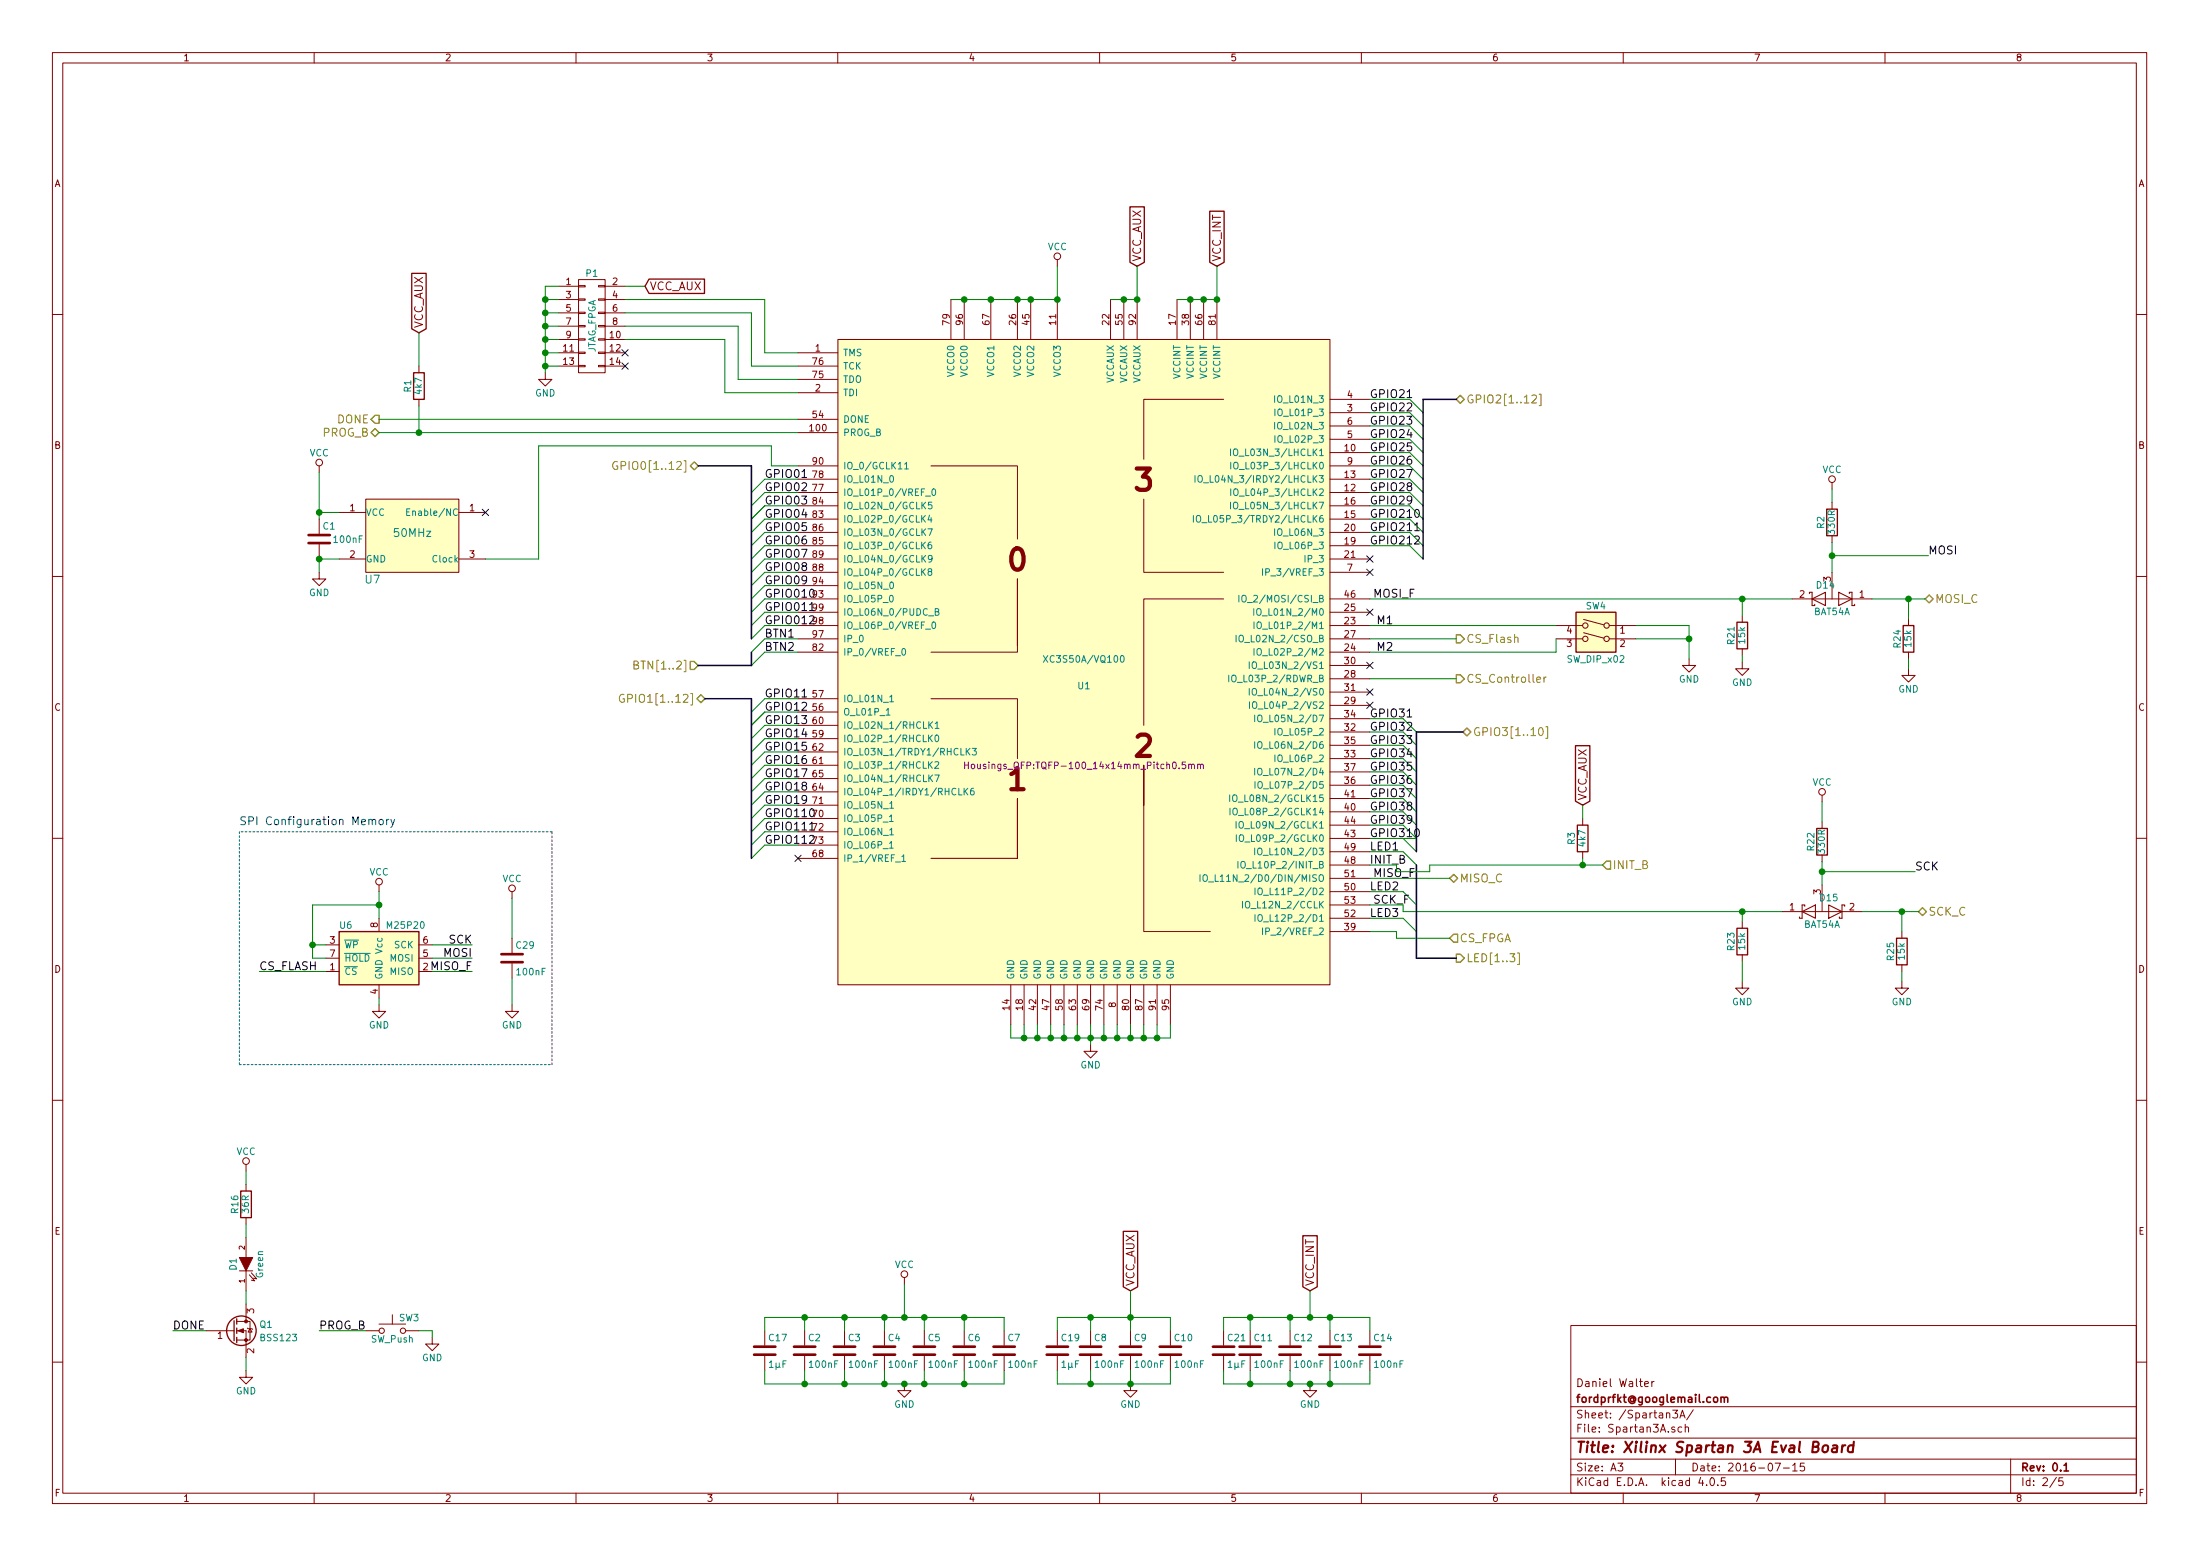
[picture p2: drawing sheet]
EESchema Schematic File Version 2
LIBS:FPGABoard-rescue
LIBS:power
LIBS:device
LIBS:transistors
LIBS:conn
LIBS:linear
LIBS:regul
LIBS:74xx
LIBS:cmos4000
LIBS:adc-dac
LIBS:memory
LIBS:xilinx
LIBS:microcontrollers
LIBS:dsp
LIBS:microchip
LIBS:analog_switches
LIBS:motorola
LIBS:texas
LIBS:intel
LIBS:audio
LIBS:interface
LIBS:digital-audio
LIBS:philips
LIBS:display
LIBS:cypress
LIBS:siliconi
LIBS:opto
LIBS:atmel
LIBS:contrib
LIBS:valves
LIBS:spartan3_fpga
LIBS:w_connectors
LIBS:w_device
LIBS:switches
LIBS:xo-14s
LIBS:oscillator_xo
LIBS:FPGABoard-cache
EELAYER 25 0
EELAYER END
$Descr A3 16535 11693
encoding utf-8
Sheet 2 5
Title "Xilinx Spartan 3A Eval Board"
Date "2016-07-15"
Rev "0.1"
Comp "fordprfkt@googlemail.com"
Comment1 "Daniel Walter"
Comment2 ""
Comment3 ""
Comment4 ""
$EndDescr
$Comp
L XC3S50A/VQ100 U1
U 1 1
P 8100 5100
F 0 "U1" H 8150 5050 50  0000 C CNN
F 1 "XC3S50A/VQ100" H 8150 5250 50  0000 C CNN
F 2 "Housings_QFP:TQFP-100_14x14mm_Pitch0.5mm" H 8150 4450 50  0000 C CNN
F 3 "" H 8150 4450 50  0000 C CNN
	1    8100 5100
	1    0    0    -1  
$EndComp
$Comp
L CONN_02X07 P1
U 1 1
P 4450 2450
F 0 "P1" H 4450 2850 50  0000 C CNN
F 1 "JTAG_FPGA" V 4450 2450 50  0000 C CNN
F 2 "w_conn_strip:vasch_strip_7x2" H 4450 1250 50  0001 C CNN
F 3 "" H 4450 1250 50  0000 C CNN
	1    4450 2450
	1    0    0    -1  
$EndComp
$Comp
L GND #PWR01
U 1 1
P 4100 2800
F 0 "#PWR01" H 4100 2550 50  0001 C CNN
F 1 "GND" H 4100 2650 50  0000 C CNN
F 2 "" H 4100 2800 50  0000 C CNN
F 3 "" H 4100 2800 50  0000 C CNN
	1    4100 2800
	1    0    0    -1  
$EndComp
NoConn ~ 4700 2650
NoConn ~ 4700 2750
$Comp
L GND #PWR02
U 1 1
P 8200 7850
F 0 "#PWR02" H 8200 7600 50  0001 C CNN
F 1 "GND" H 8200 7700 50  0000 C CNN
F 2 "" H 8200 7850 50  0000 C CNN
F 3 "" H 8200 7850 50  0000 C CNN
	1    8200 7850
	1    0    0    -1  
$EndComp
$Comp
L R R3
U 1 1
P 11900 6300
F 0 "R3" V 11980 6300 50  0000 C CNN
F 1 "4k7" V 11900 6300 50  0000 C CNN
F 2 "Resistors_SMD:R_0805_HandSoldering" V 11830 6300 50  0001 C CNN
F 3 "" H 11900 6300 50  0000 C CNN
	1    11900 6300
	-1   0    0    1   
$EndComp
$Comp
L C C11
U 1 1
P 9400 10150
F 0 "C11" H 9425 10250 50  0000 L CNN
F 1 "100nF" H 9425 10050 50  0000 L CNN
F 2 "Capacitors_SMD:C_0603_HandSoldering" H 9438 10000 50  0001 C CNN
F 3 "" H 9400 10150 50  0000 C CNN
	1    9400 10150
	1    0    0    -1  
$EndComp
$Comp
L C C12
U 1 1
P 9700 10150
F 0 "C12" H 9725 10250 50  0000 L CNN
F 1 "100nF" H 9725 10050 50  0000 L CNN
F 2 "Capacitors_SMD:C_0603_HandSoldering" H 9738 10000 50  0001 C CNN
F 3 "" H 9700 10150 50  0000 C CNN
	1    9700 10150
	1    0    0    -1  
$EndComp
$Comp
L C C13
U 1 1
P 10000 10150
F 0 "C13" H 10025 10250 50  0000 L CNN
F 1 "100nF" H 10025 10050 50  0000 L CNN
F 2 "Capacitors_SMD:C_0603_HandSoldering" H 10038 10000 50  0001 C CNN
F 3 "" H 10000 10150 50  0000 C CNN
	1    10000 10150
	1    0    0    -1  
$EndComp
$Comp
L C C14
U 1 1
P 10300 10150
F 0 "C14" H 10325 10250 50  0000 L CNN
F 1 "100nF" H 10325 10050 50  0000 L CNN
F 2 "Capacitors_SMD:C_0603_HandSoldering" H 10338 10000 50  0001 C CNN
F 3 "" H 10300 10150 50  0000 C CNN
	1    10300 10150
	1    0    0    -1  
$EndComp
$Comp
L GND #PWR03
U 1 1
P 9850 10400
F 0 "#PWR03" H 9850 10150 50  0001 C CNN
F 1 "GND" H 9850 10250 50  0000 C CNN
F 2 "" H 9850 10400 50  0000 C CNN
F 3 "" H 9850 10400 50  0000 C CNN
	1    9850 10400
	1    0    0    -1  
$EndComp
$Comp
L C C8
U 1 1
P 8200 10150
F 0 "C8" H 8225 10250 50  0000 L CNN
F 1 "100nF" H 8225 10050 50  0000 L CNN
F 2 "Capacitors_SMD:C_0603_HandSoldering" H 8238 10000 50  0001 C CNN
F 3 "" H 8200 10150 50  0000 C CNN
	1    8200 10150
	1    0    0    -1  
$EndComp
$Comp
L C C9
U 1 1
P 8500 10150
F 0 "C9" H 8525 10250 50  0000 L CNN
F 1 "100nF" H 8525 10050 50  0000 L CNN
F 2 "Capacitors_SMD:C_0603_HandSoldering" H 8538 10000 50  0001 C CNN
F 3 "" H 8500 10150 50  0000 C CNN
	1    8500 10150
	1    0    0    -1  
$EndComp
$Comp
L C C10
U 1 1
P 8800 10150
F 0 "C10" H 8825 10250 50  0000 L CNN
F 1 "100nF" H 8825 10050 50  0000 L CNN
F 2 "Capacitors_SMD:C_0603_HandSoldering" H 8838 10000 50  0001 C CNN
F 3 "" H 8800 10150 50  0000 C CNN
	1    8800 10150
	1    0    0    -1  
$EndComp
$Comp
L GND #PWR04
U 1 1
P 8500 10400
F 0 "#PWR04" H 8500 10150 50  0001 C CNN
F 1 "GND" H 8500 10250 50  0000 C CNN
F 2 "" H 8500 10400 50  0000 C CNN
F 3 "" H 8500 10400 50  0000 C CNN
	1    8500 10400
	1    0    0    -1  
$EndComp
$Comp
L C C4
U 1 1
P 6650 10150
F 0 "C4" H 6675 10250 50  0000 L CNN
F 1 "100nF" H 6675 10050 50  0000 L CNN
F 2 "Capacitors_SMD:C_0603_HandSoldering" H 6688 10000 50  0001 C CNN
F 3 "" H 6650 10150 50  0000 C CNN
	1    6650 10150
	1    0    0    -1  
$EndComp
$Comp
L C C5
U 1 1
P 6950 10150
F 0 "C5" H 6975 10250 50  0000 L CNN
F 1 "100nF" H 6975 10050 50  0000 L CNN
F 2 "Capacitors_SMD:C_0603_HandSoldering" H 6988 10000 50  0001 C CNN
F 3 "" H 6950 10150 50  0000 C CNN
	1    6950 10150
	1    0    0    -1  
$EndComp
$Comp
L C C6
U 1 1
P 7250 10150
F 0 "C6" H 7275 10250 50  0000 L CNN
F 1 "100nF" H 7275 10050 50  0000 L CNN
F 2 "Capacitors_SMD:C_0603_HandSoldering" H 7288 10000 50  0001 C CNN
F 3 "" H 7250 10150 50  0000 C CNN
	1    7250 10150
	1    0    0    -1  
$EndComp
$Comp
L C C7
U 1 1
P 7550 10150
F 0 "C7" H 7575 10250 50  0000 L CNN
F 1 "100nF" H 7575 10050 50  0000 L CNN
F 2 "Capacitors_SMD:C_0603_HandSoldering" H 7588 10000 50  0001 C CNN
F 3 "" H 7550 10150 50  0000 C CNN
	1    7550 10150
	1    0    0    -1  
$EndComp
$Comp
L GND #PWR05
U 1 1
P 6800 10400
F 0 "#PWR05" H 6800 10150 50  0001 C CNN
F 1 "GND" H 6800 10250 50  0000 C CNN
F 2 "" H 6800 10400 50  0000 C CNN
F 3 "" H 6800 10400 50  0000 C CNN
	1    6800 10400
	1    0    0    -1  
$EndComp
$Comp
L C C3
U 1 1
P 6350 10150
F 0 "C3" H 6375 10250 50  0000 L CNN
F 1 "100nF" H 6375 10050 50  0000 L CNN
F 2 "Capacitors_SMD:C_0603_HandSoldering" H 6388 10000 50  0001 C CNN
F 3 "" H 6350 10150 50  0000 C CNN
	1    6350 10150
	1    0    0    -1  
$EndComp
$Comp
L C C2
U 1 1
P 6050 10150
F 0 "C2" H 6075 10250 50  0000 L CNN
F 1 "100nF" H 6075 10050 50  0000 L CNN
F 2 "Capacitors_SMD:C_0603_HandSoldering" H 6088 10000 50  0001 C CNN
F 3 "" H 6050 10150 50  0000 C CNN
	1    6050 10150
	1    0    0    -1  
$EndComp
Text HLabel 10950 4800 2    60   Output ~ 0
CS_Flash
Text HLabel 10950 7200 2    60   Output ~ 0
LED[1..3]
Entry Wire Line
	10550 5400 10650 5500
Entry Wire Line
	10550 5500 10650 5600
Entry Wire Line
	10550 5600 10650 5700
Entry Wire Line
	10550 5700 10650 5800
Text HLabel 5250 5000 0    60   Input ~ 0
BTN[1..2]
Text HLabel 5250 3500 0    60   BiDi ~ 0
GPIO0[1..12]
Entry Wire Line
	5650 3700 5750 3600
Entry Wire Line
	5650 3800 5750 3700
Entry Wire Line
	5650 3900 5750 3800
Entry Wire Line
	5650 3900 5750 3800
Entry Wire Line
	5650 4000 5750 3900
Entry Wire Line
	5650 4100 5750 4000
Entry Wire Line
	5650 4200 5750 4100
Entry Wire Line
	5650 4400 5750 4300
Entry Wire Line
	5650 4500 5750 4400
Text Label 5750 3600 0    60   ~ 0
GPIO01
Text Label 5750 3700 0    60   ~ 0
GPIO02
Text Label 5750 3800 0    60   ~ 0
GPIO03
Text Label 5750 3900 0    60   ~ 0
GPIO04
Text Label 5750 4000 0    60   ~ 0
GPIO05
Text Label 5750 4100 0    60   ~ 0
GPIO06
Text Label 5750 4200 0    60   ~ 0
GPIO07
Text Label 5750 4300 0    60   ~ 0
GPIO08
Text Label 5750 4400 0    60   ~ 0
GPIO09
Text HLabel 5300 5250 0    60   BiDi ~ 0
GPIO1[1..12]
Entry Wire Line
	5650 5350 5750 5250
Entry Wire Line
	5650 5450 5750 5350
Entry Wire Line
	5650 5450 5750 5350
Entry Wire Line
	5650 5550 5750 5450
Entry Wire Line
	5650 5650 5750 5550
Entry Wire Line
	5650 5750 5750 5650
Entry Wire Line
	5650 5850 5750 5750
Entry Wire Line
	5650 5950 5750 5850
Entry Wire Line
	5650 6050 5750 5950
Entry Wire Line
	5650 6150 5750 6050
Entry Wire Line
	5650 6250 5750 6150
Entry Wire Line
	5650 6350 5750 6250
Entry Wire Line
	5650 6450 5750 6350
Text HLabel 10950 3000 2    60   BiDi ~ 0
GPIO2[1..12]
Entry Wire Line
	10600 3000 10700 3100
Entry Wire Line
	10600 3100 10700 3200
Entry Wire Line
	10600 3200 10700 3300
Entry Wire Line
	10600 3300 10700 3400
Entry Wire Line
	10600 3400 10700 3500
Entry Wire Line
	10600 3500 10700 3600
Entry Wire Line
	10600 3600 10700 3700
Entry Wire Line
	10600 3700 10700 3800
Entry Wire Line
	10600 3800 10700 3900
Entry Wire Line
	10600 3900 10700 4000
Entry Wire Line
	10600 4000 10700 4100
Entry Wire Line
	10600 4100 10700 4200
$Comp
L GND #PWR06
U 1 1
P 12700 4950
F 0 "#PWR06" H 12700 4700 50  0001 C CNN
F 1 "GND" H 12700 4800 50  0000 C CNN
F 2 "" H 12700 4950 50  0000 C CNN
F 3 "" H 12700 4950 50  0000 C CNN
	1    12700 4950
	1    0    0    -1  
$EndComp
Text HLabel 10950 5100 2    60   Output ~ 0
CS_Controller
Text HLabel 11000 5500 2    60   BiDi ~ 0
GPIO3[1..10]
Entry Wire Line
	10550 6100 10650 6200
Entry Wire Line
	10550 6200 10650 6300
$Comp
L MB85RS128B U6
U 1 1
P 2850 7200
F 0 "U6" H 2550 7450 50  0000 L CNN
F 1 "M25P20" H 2900 7450 50  0000 L CNN
F 2 "Housings_SOIC:SOIC-8_3.9x4.9mm_Pitch1.27mm" H 2500 7150 50  0001 C CNN
F 3 "" H 2500 7150 50  0000 C CNN
	1    2850 7200
	1    0    0    -1  
$EndComp
$Comp
L GND #PWR07
U 1 1
P 2850 7550
F 0 "#PWR07" H 2850 7300 50  0001 C CNN
F 1 "GND" H 2850 7400 50  0000 C CNN
F 2 "" H 2850 7550 50  0000 C CNN
F 3 "" H 2850 7550 50  0000 C CNN
	1    2850 7550
	1    0    0    -1  
$EndComp
Text Label 3550 7100 2    60   ~ 0
SCK
Text Label 3550 7200 2    60   ~ 0
MOSI
Text Label 3550 7300 2    60   ~ 0
MISO_F
Text Label 1950 7300 0    60   ~ 0
CS_FLASH
$Comp
L C C29
U 1 1
P 3850 7200
F 0 "C29" H 3875 7300 50  0000 L CNN
F 1 "100nF" H 3875 7100 50  0000 L CNN
F 2 "Capacitors_SMD:C_0603_HandSoldering" H 3888 7050 50  0001 C CNN
F 3 "" H 3850 7200 50  0000 C CNN
	1    3850 7200
	1    0    0    -1  
$EndComp
$Comp
L GND #PWR08
U 1 1
P 3850 7550
F 0 "#PWR08" H 3850 7300 50  0001 C CNN
F 1 "GND" H 3850 7400 50  0000 C CNN
F 2 "" H 3850 7550 50  0000 C CNN
F 3 "" H 3850 7550 50  0000 C CNN
	1    3850 7550
	1    0    0    -1  
$EndComp
Text Notes 1800 6200 0    60   ~ 0
SPI Configuration Memory
Text HLabel 10900 7050 2    60   Input ~ 0
CS_FPGA
$Comp
L GND #PWR09
U 1 1
P 2400 4300
F 0 "#PWR09" H 2400 4050 50  0001 C CNN
F 1 "GND" H 2400 4150 50  0000 C CNN
F 2 "" H 2400 4300 50  0000 C CNN
F 3 "" H 2400 4300 50  0000 C CNN
	1    2400 4300
	1    0    0    -1  
$EndComp
$Comp
L C C1
U 1 1
P 2400 4050
F 0 "C1" H 2425 4150 50  0000 L CNN
F 1 "100nF" H 2500 4050 50  0000 L CNN
F 2 "Capacitors_SMD:C_0603_HandSoldering" H 2438 3900 50  0001 C CNN
F 3 "" H 2400 4050 50  0000 C CNN
	1    2400 4050
	1    0    0    -1  
$EndComp
Text HLabel 12050 6500 2    60   Input ~ 0
INIT_B
Text HLabel 2850 3150 0    60   Output ~ 0
DONE
Text HLabel 2850 3250 0    60   BiDi ~ 0
PROG_B
$Comp
L R R1
U 1 1
P 3150 2900
F 0 "R1" V 3230 2900 50  0000 C CNN
F 1 "4k7" V 3150 2900 50  0000 C CNN
F 2 "Resistors_SMD:R_0805_HandSoldering" V 3080 2900 50  0001 C CNN
F 3 "" H 3150 2900 50  0000 C CNN
	1    3150 2900
	-1   0    0    1   
$EndComp
$Comp
L LED-RESCUE-FPGABoard D1
U 1 1
P 1850 9500
F 0 "D1" H 1850 9600 50  0000 C CNN
F 1 "Green" H 1850 9400 50  0000 C CNN
F 2 "LEDs:LED_0805" H 1850 9500 50  0001 C CNN
F 3 "" H 1850 9500 50  0000 C CNN
	1    1850 9500
	0    -1   -1   0   
$EndComp
$Comp
L R R16
U 1 1
P 1850 9050
F 0 "R16" V 1930 9050 50  0000 C CNN
F 1 "36R" V 1850 9050 50  0000 C CNN
F 2 "Resistors_SMD:R_0805_HandSoldering" V 1780 9050 50  0001 C CNN
F 3 "" H 1850 9050 50  0000 C CNN
	1    1850 9050
	-1   0    0    1   
$EndComp
$Comp
L GND #PWR010
U 1 1
P 1850 10300
F 0 "#PWR010" H 1850 10050 50  0001 C CNN
F 1 "GND" H 1850 10150 50  0000 C CNN
F 2 "" H 1850 10300 50  0000 C CNN
F 3 "" H 1850 10300 50  0000 C CNN
	1    1850 10300
	1    0    0    -1  
$EndComp
Text Label 1300 10000 0    60   ~ 0
DONE
$Comp
L VCC #PWR011
U 1 1
P 7950 2000
F 0 "#PWR011" H 7950 1850 50  0001 C CNN
F 1 "VCC" H 7950 2150 50  0000 C CNN
F 2 "" H 7950 2000 50  0000 C CNN
F 3 "" H 7950 2000 50  0000 C CNN
	1    7950 2000
	1    0    0    -1  
$EndComp
Text GLabel 8550 2000 1    60   Input ~ 0
VCC_AUX
Text GLabel 9150 2000 1    60   Input ~ 0
VCC_INT
Text GLabel 4850 2150 2    60   Input ~ 0
VCC_AUX
Text GLabel 3150 2500 1    60   Input ~ 0
VCC_AUX
$Comp
L VCC #PWR012
U 1 1
P 3850 6750
F 0 "#PWR012" H 3850 6600 50  0001 C CNN
F 1 "VCC" H 3850 6900 50  0000 C CNN
F 2 "" H 3850 6750 50  0000 C CNN
F 3 "" H 3850 6750 50  0000 C CNN
	1    3850 6750
	1    0    0    -1  
$EndComp
$Comp
L VCC #PWR013
U 1 1
P 2850 6700
F 0 "#PWR013" H 2850 6550 50  0001 C CNN
F 1 "VCC" H 2850 6850 50  0000 C CNN
F 2 "" H 2850 6700 50  0000 C CNN
F 3 "" H 2850 6700 50  0000 C CNN
	1    2850 6700
	1    0    0    -1  
$EndComp
$Comp
L VCC #PWR014
U 1 1
P 1850 8800
F 0 "#PWR014" H 1850 8650 50  0001 C CNN
F 1 "VCC" H 1850 8950 50  0000 C CNN
F 2 "" H 1850 8800 50  0000 C CNN
F 3 "" H 1850 8800 50  0000 C CNN
	1    1850 8800
	1    0    0    -1  
$EndComp
$Comp
L VCC #PWR015
U 1 1
P 6800 9650
F 0 "#PWR015" H 6800 9500 50  0001 C CNN
F 1 "VCC" H 6800 9800 50  0000 C CNN
F 2 "" H 6800 9650 50  0000 C CNN
F 3 "" H 6800 9650 50  0000 C CNN
	1    6800 9650
	1    0    0    -1  
$EndComp
Text GLabel 8500 9700 1    60   Input ~ 0
VCC_AUX
Text GLabel 9850 9700 1    60   Input ~ 0
VCC_INT
$Comp
L VCC #PWR016
U 1 1
P 2400 3550
F 0 "#PWR016" H 2400 3400 50  0001 C CNN
F 1 "VCC" H 2400 3700 50  0000 C CNN
F 2 "" H 2400 3550 50  0000 C CNN
F 3 "" H 2400 3550 50  0000 C CNN
	1    2400 3550
	1    0    0    -1  
$EndComp
Text Label 5750 5250 0    60   ~ 0
GPIO11
Text Label 5750 5350 0    60   ~ 0
GPIO12
Text Label 5750 5450 0    60   ~ 0
GPIO13
Text Label 5750 5550 0    60   ~ 0
GPIO14
Text Label 5750 5650 0    60   ~ 0
GPIO15
Text Label 5750 5750 0    60   ~ 0
GPIO16
Text Label 5750 5850 0    60   ~ 0
GPIO17
Text Label 5750 5950 0    60   ~ 0
GPIO18
Text Label 5750 6050 0    60   ~ 0
GPIO19
Text Label 5750 6150 0    60   ~ 0
GPIO110
Text Label 5750 6250 0    60   ~ 0
GPIO111
Text Label 5750 6350 0    60   ~ 0
GPIO112
Text Label 10300 3000 0    60   ~ 0
GPIO21
Text Label 10300 3100 0    60   ~ 0
GPIO22
Text Label 10300 3200 0    60   ~ 0
GPIO23
Text Label 10300 3300 0    60   ~ 0
GPIO24
Text Label 10300 3400 0    60   ~ 0
GPIO25
Text Label 10300 3500 0    60   ~ 0
GPIO26
Text Label 10300 3600 0    60   ~ 0
GPIO27
Text Label 10300 3700 0    60   ~ 0
GPIO28
Text Label 10300 3800 0    60   ~ 0
GPIO29
Text Label 10300 3900 0    60   ~ 0
GPIO210
Text Label 10300 4000 0    60   ~ 0
GPIO211
Text Label 10300 4100 0    60   ~ 0
GPIO212
Text Label 10300 5400 0    60   ~ 0
GPIO31
Text Label 10300 5500 0    60   ~ 0
GPIO32
Text Label 10300 5600 0    60   ~ 0
GPIO33
Text Label 10300 5700 0    60   ~ 0
GPIO34
Text Label 10300 5800 0    60   ~ 0
GPIO35
Text Label 10300 5900 0    60   ~ 0
GPIO36
NoConn ~ 6000 6450
NoConn ~ 10300 4200
NoConn ~ 10300 4300
Entry Wire Line
	10550 6000 10650 6100
Entry Wire Line
	10550 5900 10650 6000
Entry Wire Line
	10550 5800 10650 5900
Text Label 10300 6000 0    60   ~ 0
GPIO37
Text Label 10300 6100 0    60   ~ 0
GPIO38
Text Label 10300 6200 0    60   ~ 0
GPIO39
Text Label 10300 6300 0    60   ~ 0
GPIO310
Entry Wire Line
	10550 6300 10650 6400
Entry Wire Line
	10550 6400 10650 6500
Entry Wire Line
	10550 6700 10650 6800
Entry Wire Line
	10550 6900 10650 7000
Text Label 10300 6400 0    60   ~ 0
LED1
Text Label 10300 6700 0    60   ~ 0
LED2
Text Label 10300 6900 0    60   ~ 0
LED3
Entry Wire Line
	5650 4700 5750 4600
Entry Wire Line
	5650 4800 5750 4700
Entry Wire Line
	5650 4900 5750 4800
Entry Wire Line
	5650 5000 5750 4900
Text Label 5750 4600 0    60   ~ 0
GPIO011
Text Label 5750 4700 0    60   ~ 0
GPIO012
Entry Wire Line
	5650 4300 5750 4200
Entry Wire Line
	5650 4600 5750 4500
Text Label 5750 4500 0    60   ~ 0
GPIO010
Text Label 5750 4800 0    60   ~ 0
BTN1
Text Label 5750 4900 0    60   ~ 0
BTN2
$Comp
L C C17
U 1 1
P 5750 10150
F 0 "C17" H 5775 10250 50  0000 L CNN
F 1 "1µF" H 5775 10050 50  0000 L CNN
F 2 "Capacitors_SMD:C_0805_HandSoldering" H 5788 10000 50  0001 C CNN
F 3 "" H 5750 10150 50  0000 C CNN
	1    5750 10150
	1    0    0    -1  
$EndComp
$Comp
L C C19
U 1 1
P 7950 10150
F 0 "C19" H 7975 10250 50  0000 L CNN
F 1 "1µF" H 7975 10050 50  0000 L CNN
F 2 "Capacitors_SMD:C_0805_HandSoldering" H 7988 10000 50  0001 C CNN
F 3 "" H 7950 10150 50  0000 C CNN
	1    7950 10150
	1    0    0    -1  
$EndComp
$Comp
L C C21
U 1 1
P 9200 10150
F 0 "C21" H 9225 10250 50  0000 L CNN
F 1 "1µF" H 9225 10050 50  0000 L CNN
F 2 "Capacitors_SMD:C_0805_HandSoldering" H 9238 10000 50  0001 C CNN
F 3 "" H 9200 10150 50  0000 C CNN
	1    9200 10150
	1    0    0    -1  
$EndComp
$Comp
L XO53 U7
U 1 1
P 3000 4050
F 0 "U7" H 2800 3750 60  0000 C CNN
F 1 "50MHz" H 3100 4100 60  0000 C CNN
F 2 "Oscillator__Crystal_SMD:Oscillator_XO53" H 3100 4450 60  0001 C CNN
F 3 "" H 2950 3900 60  0000 C CNN
	1    3000 4050
	1    0    0    -1  
$EndComp
NoConn ~ 3650 3850
$Comp
L Q_NMOS_GSD Q1
U 1 1
P 1750 10000
F 0 "Q1" H 1950 10050 50  0000 L CNN
F 1 "BSS123" H 1950 9950 50  0000 L CNN
F 2 "TO_SOT_Packages_SMD:SOT-23_Handsoldering" H 1950 10100 50  0001 C CNN
F 3 "" H 1750 10000 50  0000 C CNN
	1    1750 10000
	1    0    0    -1  
$EndComp
Text Label 10350 4900 0    60   ~ 0
M2
Text Label 10350 4700 0    60   ~ 0
M1
Text Label 10300 6500 0    60   ~ 0
INIT_B
Text GLabel 11900 6050 1    60   Input ~ 0
VCC_AUX
$Comp
L SW_Push SW3
U 1 1
P 2950 10000
F 0 "SW3" H 3000 10100 50  0000 L CNN
F 1 "SW_Push" H 2950 9940 50  0000 C CNN
F 2 "SMD_Switch_LSX1301:SW_LSx_1301" H 2950 10200 50  0001 C CNN
F 3 "" H 2950 10200 50  0000 C CNN
	1    2950 10000
	1    0    0    -1  
$EndComp
$Comp
L GND #PWR017
U 1 1
P 3250 10050
F 0 "#PWR017" H 3250 9800 50  0001 C CNN
F 1 "GND" H 3250 9900 50  0000 C CNN
F 2 "" H 3250 10050 50  0000 C CNN
F 3 "" H 3250 10050 50  0000 C CNN
	1    3250 10050
	1    0    0    -1  
$EndComp
Text Label 2400 10000 0    60   ~ 0
PROG_B
$Comp
L SW_DIP_x02 SW4
U 1 1
P 12000 4800
F 0 "SW4" H 12000 5050 50  0000 C CNN
F 1 "SW_DIP_x02" H 12000 4650 50  0000 C CNN
F 2 "w_switch:dip_2-300" H 12000 4800 50  0001 C CNN
F 3 "" H 12000 4800 50  0000 C CNN
	1    12000 4800
	-1   0    0    -1  
$EndComp
NoConn ~ 10300 4600
NoConn ~ 10300 5300
NoConn ~ 10300 5200
NoConn ~ 10300 5000
Text HLabel 14475 4500 2    60   BiDi ~ 0
MOSI_C
Text HLabel 10900 6600 2    60   BiDi ~ 0
MISO_C
Text HLabel 14425 6850 2    60   BiDi ~ 0
SCK_C
Text Label 10325 4500 0    60   ~ 0
MOSI_F
Text Label 10325 6600 0    60   ~ 0
MISO_F
Text Label 10325 6800 0    60   ~ 0
SCK_F
$Comp
L D_Schottky_x2_ACom_KKA D14
U 1 1
P 13775 4500
F 0 "D14" H 13825 4400 50  0000 C CNN
F 1 "BAT54A" H 13775 4600 50  0000 C CNN
F 2 "TO_SOT_Packages_SMD:SOT-23" H 13775 4500 50  0001 C CNN
F 3 "" H 13775 4500 50  0000 C CNN
	1    13775 4500
	-1   0    0    1   
$EndComp
$Comp
L D_Schottky_x2_ACom_KKA D15
U 1 1
P 13700 6850
F 0 "D15" H 13750 6750 50  0000 C CNN
F 1 "BAT54A" H 13700 6950 50  0000 C CNN
F 2 "TO_SOT_Packages_SMD:SOT-23" H 13700 6850 50  0001 C CNN
F 3 "" H 13700 6850 50  0000 C CNN
	1    13700 6850
	1    0    0    1   
$EndComp
$Comp
L R R2
U 1 1
P 13775 3925
F 0 "R2" V 13855 3925 50  0000 C CNN
F 1 "330R" V 13775 3925 50  0000 C CNN
F 2 "Resistors_SMD:R_0805_HandSoldering" V 13705 3925 50  0001 C CNN
F 3 "" H 13775 3925 50  0000 C CNN
	1    13775 3925
	-1   0    0    1   
$EndComp
$Comp
L R R22
U 1 1
P 13700 6325
F 0 "R22" V 13780 6325 50  0000 C CNN
F 1 "330R" V 13700 6325 50  0000 C CNN
F 2 "Resistors_SMD:R_0805_HandSoldering" V 13630 6325 50  0001 C CNN
F 3 "" H 13700 6325 50  0000 C CNN
	1    13700 6325
	-1   0    0    1   
$EndComp
$Comp
L VCC #PWR018
U 1 1
P 13775 3675
F 0 "#PWR018" H 13775 3525 50  0001 C CNN
F 1 "VCC" H 13775 3825 50  0000 C CNN
F 2 "" H 13775 3675 50  0000 C CNN
F 3 "" H 13775 3675 50  0000 C CNN
	1    13775 3675
	1    0    0    -1  
$EndComp
$Comp
L VCC #PWR019
U 1 1
P 13700 6025
F 0 "#PWR019" H 13700 5875 50  0001 C CNN
F 1 "VCC" H 13700 6175 50  0000 C CNN
F 2 "" H 13700 6025 50  0000 C CNN
F 3 "" H 13700 6025 50  0000 C CNN
	1    13700 6025
	1    0    0    -1  
$EndComp
Text Label 14400 6550 0    60   ~ 0
SCK
Text Label 14500 4175 0    60   ~ 0
MOSI
$Comp
L R R23
U 1 1
P 13100 7075
F 0 "R23" V 13180 7075 50  0000 C CNN
F 1 "15k" V 13100 7075 50  0000 C CNN
F 2 "Resistors_SMD:R_0805_HandSoldering" V 13030 7075 50  0001 C CNN
F 3 "" H 13100 7075 50  0000 C CNN
	1    13100 7075
	-1   0    0    1   
$EndComp
$Comp
L GND #PWR020
U 1 1
P 13100 7375
F 0 "#PWR020" H 13100 7125 50  0001 C CNN
F 1 "GND" H 13100 7225 50  0000 C CNN
F 2 "" H 13100 7375 50  0000 C CNN
F 3 "" H 13100 7375 50  0000 C CNN
	1    13100 7375
	1    0    0    -1  
$EndComp
$Comp
L R R21
U 1 1
P 13100 4775
F 0 "R21" V 13180 4775 50  0000 C CNN
F 1 "15k" V 13100 4775 50  0000 C CNN
F 2 "Resistors_SMD:R_0805_HandSoldering" V 13030 4775 50  0001 C CNN
F 3 "" H 13100 4775 50  0000 C CNN
	1    13100 4775
	-1   0    0    1   
$EndComp
$Comp
L GND #PWR021
U 1 1
P 13100 4975
F 0 "#PWR021" H 13100 4725 50  0001 C CNN
F 1 "GND" H 13100 4825 50  0000 C CNN
F 2 "" H 13100 4975 50  0000 C CNN
F 3 "" H 13100 4975 50  0000 C CNN
	1    13100 4975
	1    0    0    -1  
$EndComp
Wire Wire Line
	4200 2150 4100 2150
Wire Wire Line
	4100 2150 4100 2800
Wire Wire Line
	4200 2250 4100 2250
Connection ~ 4100 2250
Wire Wire Line
	4200 2350 4100 2350
Connection ~ 4100 2350
Wire Wire Line
	4200 2450 4100 2450
Connection ~ 4100 2450
Wire Wire Line
	4200 2550 4100 2550
Connection ~ 4100 2550
Wire Wire Line
	4200 2650 4100 2650
Connection ~ 4100 2650
Wire Wire Line
	4200 2750 4100 2750
Connection ~ 4100 2750
Wire Wire Line
	4700 2150 4850 2150
Wire Wire Line
	8850 2250 9150 2250
Connection ~ 8950 2250
Wire Wire Line
	9150 2250 9150 2000
Connection ~ 9050 2250
Connection ~ 9150 2250
Wire Wire Line
	7150 2250 7950 2250
Connection ~ 7250 2250
Connection ~ 7450 2250
Connection ~ 7650 2250
Connection ~ 7750 2250
Wire Wire Line
	7950 2250 7950 2000
Connection ~ 7950 2250
Wire Wire Line
	8550 2250 8550 2000
Wire Wire Line
	8350 2250 8550 2250
Connection ~ 8450 2250
Connection ~ 8550 2250
Wire Wire Line
	7600 7700 7600 7800
Wire Wire Line
	7600 7800 8800 7800
Connection ~ 8200 7800
Wire Wire Line
	7700 7700 7700 7800
Connection ~ 7700 7800
Wire Wire Line
	7800 7700 7800 7800
Connection ~ 7800 7800
Wire Wire Line
	8100 7700 8100 7800
Connection ~ 8100 7800
Connection ~ 8300 7800
Wire Wire Line
	8500 7700 8500 7800
Connection ~ 8500 7800
Wire Wire Line
	8600 7700 8600 7800
Connection ~ 8600 7800
Wire Wire Line
	9400 10300 9400 10400
Wire Wire Line
	9200 10400 10300 10400
Wire Wire Line
	10300 10400 10300 10300
Connection ~ 9850 10400
Wire Wire Line
	9700 10300 9700 10400
Connection ~ 9700 10400
Wire Wire Line
	10000 10300 10000 10400
Connection ~ 10000 10400
Wire Wire Line
	9400 10000 9400 9900
Wire Wire Line
	9200 9900 10300 9900
Wire Wire Line
	10300 9900 10300 10000
Wire Wire Line
	9700 10000 9700 9900
Connection ~ 9700 9900
Wire Wire Line
	10000 10000 10000 9900
Connection ~ 10000 9900
Wire Wire Line
	9850 9900 9850 9700
Connection ~ 9850 9900
Wire Wire Line
	8500 10400 8500 10300
Wire Wire Line
	8200 10000 8200 9900
Wire Wire Line
	8500 9700 8500 10000
Wire Wire Line
	8800 9900 8800 10000
Wire Wire Line
	6650 10400 6650 10300
Wire Wire Line
	7550 10400 7550 10300
Wire Wire Line
	6950 10400 6950 10300
Connection ~ 6950 10400
Wire Wire Line
	7250 10400 7250 10300
Connection ~ 7250 10400
Wire Wire Line
	6650 9900 6650 10000
Wire Wire Line
	5750 9900 7550 9900
Wire Wire Line
	7550 9900 7550 10000
Wire Wire Line
	6950 10000 6950 9900
Connection ~ 6950 9900
Wire Wire Line
	7250 10000 7250 9900
Connection ~ 7250 9900
Wire Wire Line
	7950 9900 8800 9900
Connection ~ 8500 9900
Wire Wire Line
	8200 10300 8200 10400
Wire Wire Line
	7950 10400 8800 10400
Wire Wire Line
	8800 10400 8800 10300
Connection ~ 8500 10400
Wire Wire Line
	6050 10400 6050 10300
Connection ~ 6650 10400
Wire Wire Line
	6050 10000 6050 9900
Connection ~ 6650 9900
Wire Wire Line
	6350 10000 6350 9900
Connection ~ 6350 9900
Wire Wire Line
	6350 10400 6350 10300
Connection ~ 6350 10400
Wire Wire Line
	5750 10400 7550 10400
Connection ~ 6800 10400
Wire Wire Line
	6800 9900 6800 9650
Connection ~ 6800 9900
Wire Wire Line
	10300 4500 13475 4500
Wire Wire Line
	10300 4800 10950 4800
Wire Wire Line
	10300 5400 10550 5400
Wire Wire Line
	10300 5500 10550 5500
Wire Wire Line
	10300 5600 10550 5600
Wire Wire Line
	10300 5700 10550 5700
Wire Bus Line
	5250 3500 5650 3500
Wire Bus Line
	5650 3500 5650 4800
Wire Wire Line
	5750 3600 6000 3600
Wire Wire Line
	5750 3700 6000 3700
Wire Wire Line
	5750 3800 6000 3800
Wire Wire Line
	5750 3900 6000 3900
Wire Wire Line
	5750 4000 6000 4000
Wire Wire Line
	5750 4100 6000 4100
Wire Wire Line
	5750 4300 6000 4300
Wire Wire Line
	5750 4400 6000 4400
Wire Bus Line
	5300 5250 5650 5250
Wire Bus Line
	5650 5250 5650 6450
Wire Wire Line
	5750 5250 6000 5250
Wire Wire Line
	6000 5350 5750 5350
Wire Wire Line
	5750 5450 6000 5450
Wire Wire Line
	5750 5550 6000 5550
Wire Wire Line
	5750 5650 6000 5650
Wire Wire Line
	5750 5750 6000 5750
Wire Wire Line
	5750 5850 6000 5850
Wire Wire Line
	5750 5950 6000 5950
Wire Wire Line
	5750 6050 6000 6050
Wire Wire Line
	5750 6150 6000 6150
Wire Wire Line
	5750 6250 6000 6250
Wire Wire Line
	5750 6350 6000 6350
Wire Bus Line
	10950 3000 10700 3000
Wire Bus Line
	10700 3000 10700 4200
Wire Wire Line
	10300 3000 10600 3000
Wire Wire Line
	10600 3100 10300 3100
Wire Wire Line
	10300 3200 10600 3200
Wire Wire Line
	10600 3300 10300 3300
Wire Wire Line
	10300 3400 10600 3400
Wire Wire Line
	10600 3500 10300 3500
Wire Wire Line
	10300 3600 10600 3600
Wire Wire Line
	10600 3700 10300 3700
Wire Wire Line
	10600 3800 10300 3800
Wire Wire Line
	10600 3900 10300 3900
Wire Wire Line
	10600 4000 10300 4000
Wire Wire Line
	10600 4100 10300 4100
Wire Wire Line
	10300 4700 11700 4700
Wire Wire Line
	11700 4900 10300 4900
Wire Wire Line
	11700 4800 11700 4900
Wire Wire Line
	12300 4700 12700 4700
Wire Wire Line
	12300 4800 12700 4800
Connection ~ 12700 4800
Wire Wire Line
	10300 5100 10950 5100
Wire Wire Line
	10550 6100 10300 6100
Wire Wire Line
	10550 6200 10300 6200
Wire Wire Line
	10300 6300 10650 6300
Wire Wire Line
	10550 6400 10300 6400
Wire Wire Line
	10550 6700 10300 6700
Wire Wire Line
	10550 6900 10300 6900
Wire Wire Line
	10300 6600 10900 6600
Wire Wire Line
	10300 6800 10550 6800
Wire Wire Line
	10550 6800 10550 6850
Wire Wire Line
	10550 6850 13400 6850
Wire Wire Line
	2850 6700 2850 6900
Wire Wire Line
	3250 7100 3550 7100
Wire Wire Line
	3250 7200 3550 7200
Wire Wire Line
	3250 7300 3550 7300
Wire Wire Line
	2450 7300 1950 7300
Wire Wire Line
	2450 7100 2350 7100
Wire Wire Line
	2350 6800 2350 7200
Wire Wire Line
	2350 6800 2850 6800
Connection ~ 2850 6800
Wire Wire Line
	2350 7200 2450 7200
Connection ~ 2350 7100
Wire Wire Line
	3850 7350 3850 7550
Wire Wire Line
	3850 7050 3850 6750
Wire Notes Line
	4150 6250 1800 6250
Wire Notes Line
	1800 6250 1800 8000
Wire Notes Line
	1800 8000 4150 8000
Wire Notes Line
	4150 8000 4150 6250
Wire Wire Line
	2850 3150 6000 3150
Wire Wire Line
	3150 3050 3150 3250
Wire Wire Line
	2850 3250 6000 3250
Wire Wire Line
	3150 2750 3150 2500
Connection ~ 3150 3250
Wire Wire Line
	1850 10200 1850 10300
Wire Wire Line
	1850 9700 1850 9800
Wire Wire Line
	1850 9200 1850 9300
Wire Wire Line
	1550 10000 1300 10000
Wire Wire Line
	1850 8900 1850 8800
Wire Wire Line
	4700 2250 5750 2250
Wire Wire Line
	5750 2250 5750 2650
Wire Wire Line
	5750 2650 6000 2650
Wire Wire Line
	4700 2350 5650 2350
Wire Wire Line
	5650 2350 5650 2750
Wire Wire Line
	5650 2750 6000 2750
Wire Wire Line
	4700 2450 5550 2450
Wire Wire Line
	5550 2450 5550 2850
Wire Wire Line
	5550 2850 6000 2850
Wire Wire Line
	4700 2550 5450 2550
Wire Wire Line
	5450 2550 5450 2950
Wire Wire Line
	5450 2950 6000 2950
Wire Wire Line
	10300 7000 10500 7000
Wire Wire Line
	10500 7000 10500 7050
Wire Wire Line
	10500 7050 10900 7050
Wire Wire Line
	10300 5800 10550 5800
Wire Wire Line
	10300 5900 10550 5900
Wire Wire Line
	10300 6000 10550 6000
Wire Bus Line
	10650 5500 11000 5500
Wire Bus Line
	10650 5500 10650 6400
Wire Bus Line
	10650 6500 10650 7200
Wire Bus Line
	10650 7200 10950 7200
Wire Wire Line
	5750 4600 6000 4600
Wire Wire Line
	5750 4700 6000 4700
Wire Wire Line
	5750 4800 6000 4800
Wire Wire Line
	5750 4900 6000 4900
Wire Bus Line
	5650 4900 5650 5000
Wire Bus Line
	5650 5000 5250 5000
Wire Wire Line
	5750 4200 6000 4200
Wire Wire Line
	4050 3350 4050 4200
Wire Wire Line
	4050 3350 5800 3350
Wire Wire Line
	5800 3350 5800 3500
Wire Wire Line
	5800 3500 6000 3500
Wire Wire Line
	5750 4500 6000 4500
Wire Wire Line
	9200 9900 9200 10000
Connection ~ 9400 9900
Wire Wire Line
	9200 10400 9200 10300
Connection ~ 9400 10400
Wire Wire Line
	7950 9900 7950 10000
Connection ~ 8200 9900
Wire Wire Line
	7950 10400 7950 10300
Connection ~ 8200 10400
Wire Wire Line
	5750 9900 5750 10000
Connection ~ 6050 9900
Wire Wire Line
	5750 10400 5750 10300
Connection ~ 6050 10400
Wire Wire Line
	8200 7700 8200 7850
Connection ~ 8700 7800
Wire Wire Line
	10300 6500 10500 6500
Wire Wire Line
	10500 6500 10500 6550
Wire Wire Line
	10500 6550 10750 6550
Wire Wire Line
	10750 6550 10750 6500
Wire Wire Line
	10750 6500 12050 6500
Wire Wire Line
	11900 6450 11900 6500
Connection ~ 11900 6500
Wire Wire Line
	11900 6150 11900 6050
Wire Wire Line
	2400 10000 2750 10000
Wire Wire Line
	3150 10000 3250 10000
Wire Wire Line
	3250 10000 3250 10050
Wire Wire Line
	12700 4700 12700 4950
Wire Wire Line
	14075 4500 14475 4500
Wire Wire Line
	14000 6850 14425 6850
Wire Wire Line
	13700 6175 13700 6025
Wire Wire Line
	13700 6475 13700 6650
Wire Wire Line
	13775 4075 13775 4300
Wire Wire Line
	13775 3775 13775 3675
Wire Wire Line
	13775 4175 14500 4175
Connection ~ 13775 4175
Wire Wire Line
	13700 6550 14400 6550
Connection ~ 13700 6550
Wire Wire Line
	13100 6925 13100 6850
Connection ~ 13100 6850
Wire Wire Line
	13100 7375 13100 7225
Wire Wire Line
	13100 4625 13100 4500
Connection ~ 13100 4500
Wire Wire Line
	13100 4975 13100 4925
$Comp
L R R24
U 1 1
P 14350 4800
F 0 "R24" V 14430 4800 50  0000 C CNN
F 1 "15k" V 14350 4800 50  0000 C CNN
F 2 "Resistors_SMD:R_0805_HandSoldering" V 14280 4800 50  0001 C CNN
F 3 "" H 14350 4800 50  0000 C CNN
	1    14350 4800
	-1   0    0    1   
$EndComp
$Comp
L GND #PWR022
U 1 1
P 14350 5025
F 0 "#PWR022" H 14350 4775 50  0001 C CNN
F 1 "GND" H 14350 4875 50  0000 C CNN
F 2 "" H 14350 5025 50  0000 C CNN
F 3 "" H 14350 5025 50  0000 C CNN
	1    14350 5025
	1    0    0    -1  
$EndComp
Wire Wire Line
	14350 5025 14350 4950
Wire Wire Line
	14350 4650 14350 4500
Connection ~ 14350 4500
$Comp
L R R25
U 1 1
P 14300 7150
F 0 "R25" V 14380 7150 50  0000 C CNN
F 1 "15k" V 14300 7150 50  0000 C CNN
F 2 "Resistors_SMD:R_0805_HandSoldering" V 14230 7150 50  0001 C CNN
F 3 "" H 14300 7150 50  0000 C CNN
	1    14300 7150
	-1   0    0    1   
$EndComp
Wire Wire Line
	14300 7000 14300 6850
Connection ~ 14300 6850
$Comp
L GND #PWR023
U 1 1
P 14300 7375
F 0 "#PWR023" H 14300 7125 50  0001 C CNN
F 1 "GND" H 14300 7225 50  0000 C CNN
F 2 "" H 14300 7375 50  0000 C CNN
F 3 "" H 14300 7375 50  0000 C CNN
	1    14300 7375
	1    0    0    -1  
$EndComp
Wire Wire Line
	14300 7375 14300 7300
Wire Wire Line
	8400 7700 8400 7800
Connection ~ 8400 7800
Wire Wire Line
	7900 7700 7900 7800
Connection ~ 7900 7800
Wire Wire Line
	8000 7700 8000 7800
Connection ~ 8000 7800
Wire Wire Line
	8800 7800 8800 7700
Wire Wire Line
	8700 7700 8700 7800
Wire Wire Line
	2850 7500 2850 7550
Wire Wire Line
	8300 7700 8300 7800
Wire Wire Line
	2550 3850 2400 3850
Wire Wire Line
	2400 3550 2400 3900
Connection ~ 2400 3850
Wire Wire Line
	2550 4200 2400 4200
Wire Wire Line
	2400 4200 2400 4300
Connection ~ 2400 4200
Wire Wire Line
	4050 4200 3650 4200
$EndSCHEMATC
